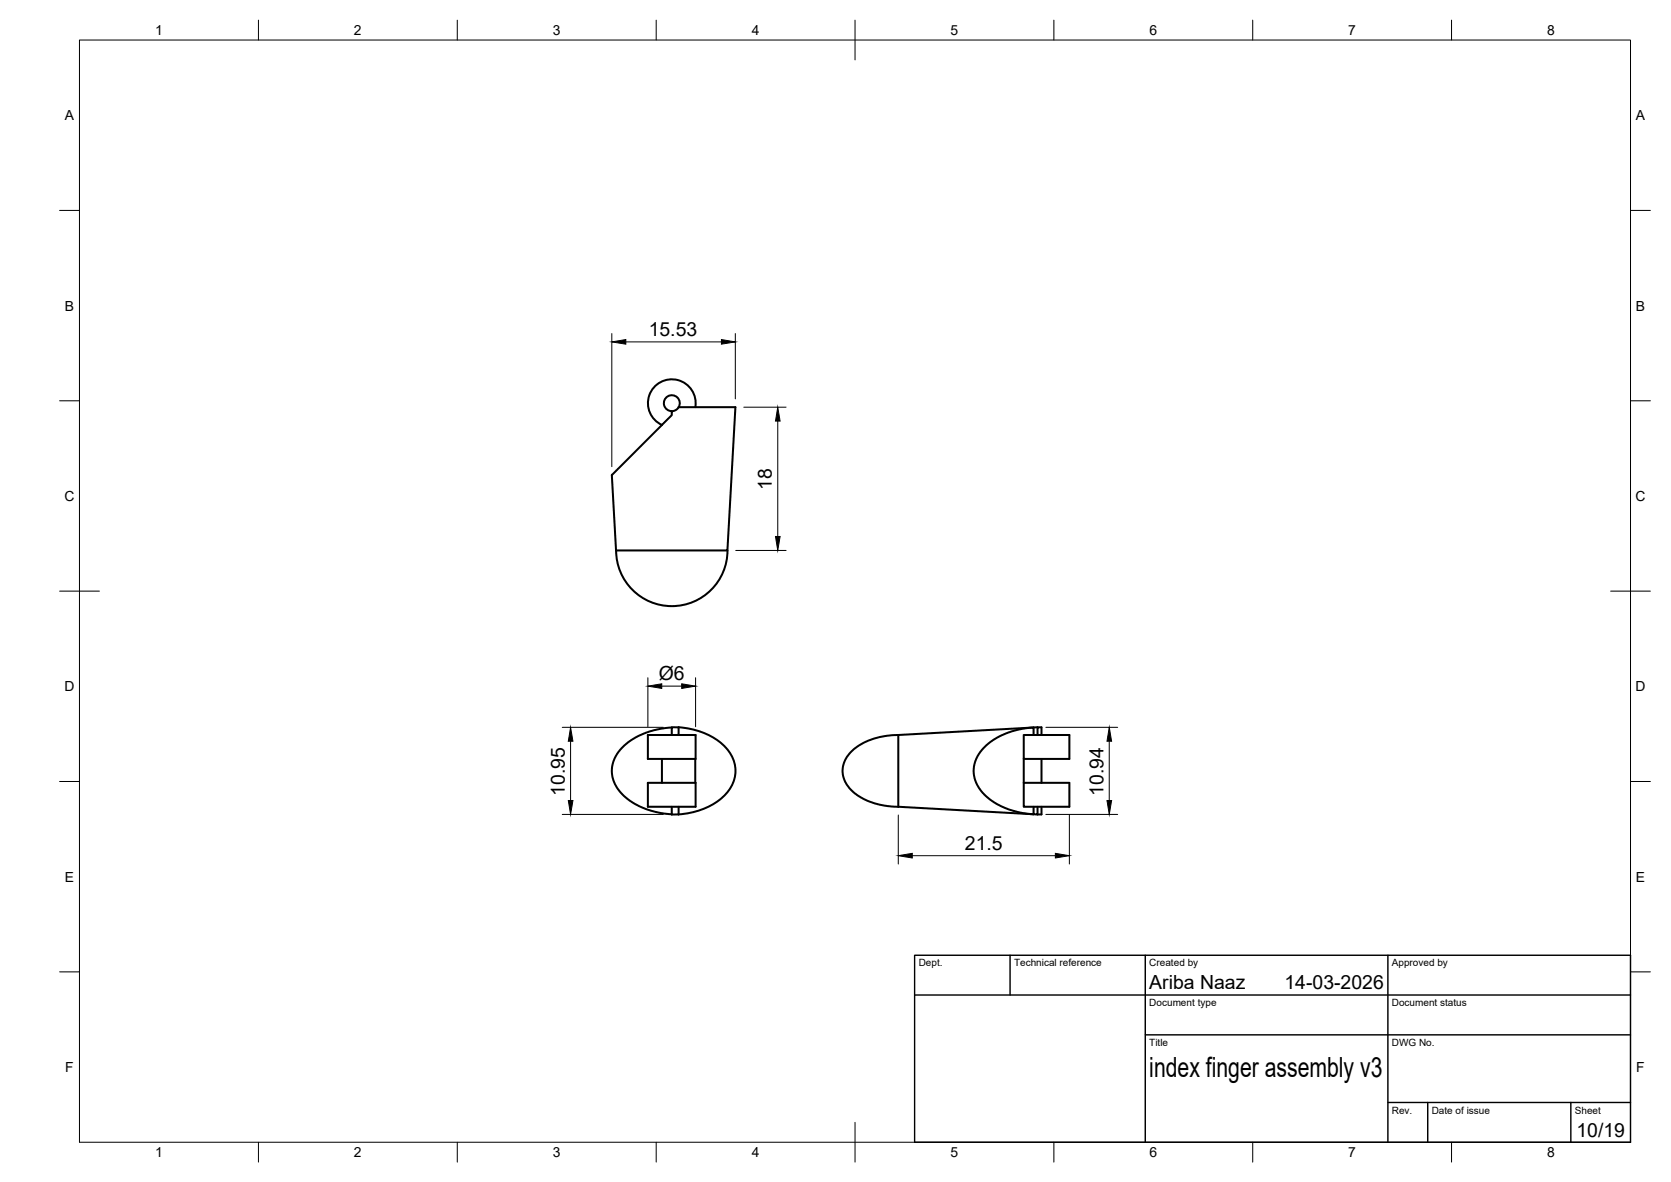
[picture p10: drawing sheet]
<svg xmlns="http://www.w3.org/2000/svg" width="420mm" height="297mm" viewBox="0 0 420 297" stroke-linecap="round" stroke-linejoin="round" font-family="sans-serif">
<!-- layer: Visible -->
<g fill="none" stroke="#000" stroke-width=".51">
<path d="M168.9 103.3l1.1-.3 .6-.7h14.3l-2 36h-28l-1.1-18.9 15.1-15.1zM170.7 102.3a2 2 0 0 0-1.1-2.9 2 2 0 0 0-2.6 1.6 2 2 0 0 0 1.9 2.3M174.8 102.3a6 6 0 0 0-4.4-6.8 6 6 0 0 0-7.1 3.8 6 6 0 0 0 3.2 7.5M154.9 138.3a14 14 0 0 0 14 14 14 14 0 0 0 14-14M162.9 184.7h12v6h-12zM162.9 196.7h12v6h-12zM166.4 190.7v6M168.9 182.8a17.7 17.7 0 0 0-13.1 5.8l-.9 1.3-.8 1.8-.3 1.7 .2 1.7 .5 1.6 .8 1.6 1.2 1.3 1.3 1.2a20 20 0 0 0 11.1 3.8M168.9 184.7v-1.9h1.7v1.9M170.7 182.8a16.8 16.8 0 0 1 12.8 6.4 8.3 8.3 0 0 1-1.6 11 18.4 18.4 0 0 1-11.2 4.5M174.8 190.7v6M225.9 184.7v18"/>
<path d="M257.4 184.7h11.5v6h-11.5zM257.4 196.7h11.5v6h-11.5zM257.4 190.7v6M259.9 184.7v-1.9a17.7 17.7 0 0 0-13.1 5.8l-.9 1.3-.8 1.8-.3 1.7 .1 1.6 .5 1.7 .7 1.2 1 1.4 1.7 1.5a20 20 0 0 0 11.1 3.8l-34-1.9M260.9 184.7v-1.9h1v1.9M260.9 182.8l-36.7 2-3.4 .5a11.6 11.6 0 0 0-8.6 6.5 7.1 7.1 0 0 0 3.5 8.1 18.6 18.6 0 0 0 10.2 2.8M261.9 190.7v6M168.9 202.7v2h1.7v-2M259.9 202.7v1.9l1 .1v-2M261.9 202.7v2h-1"/>
</g>
<!-- layer: BORDER -->
<g fill="none" stroke="#000" stroke-width=".25">
<path d="M20 10.1h390v276.9h-390zM65 5.1v5M115 5.1v5M165 5.1v5M215 5.1v10M265 5.1v5M315 5.1v5M365 5.1v5M15 52.9h5M410 52.9h5M15 100.7h5M410 100.7h5"/>
<path d="M15 148.6h10M405 148.6h10M15 196.4h5M410 196.4h5M15 244.2h5M410 244.2h5M65 287v5M115 287v5M165 287v5M215 282.1v9.9M265 287v5M315 287v5"/>
<path d="M365 287v5"/>
</g>
<!-- layer: TITLEBLOCK -->
<path d="M230 240.1h180v46.9h-180zM230 250h180M254 240.1v9.9M288 240.1v46.9M349 240.1v46.9M288 260.1h122M349 277.1h61M359 277.1v9.9M395 277.1v9.9" fill="none" stroke="#000" stroke-width=".36"/>
<!-- layer: FD_Dimensions -->
<g fill="none" stroke="#000" stroke-width=".25">
<path d="M153.8 83.8v33.5M157.4 85.9h24M184.9 83.8v16.4M187 102.3h10.7M195.6 105.8v29M185 138.3h12.7M162.9 170.3v12.3M166.4 172.4h5M174.9 170.3v12.3M141.4 182.8h25.4M143.5 186.3v14.9M263 182.8h18"/>
<path d="M278.9 186.3v14.9M141.4 204.7h25.4M225.9 204.8v12.3M229.4 215h36M263 204.7h18M268.9 204.8v12.3"/>
</g>
<path d="M153.8 85.9l3.6-.6v1.2zM181.4 85.3l3.5 .6-3.5 .6zM195.6 102.3l.6 3.5h-1.2zM195 134.8h1.2l-.6 3.5zM162.9 172.4l3.5-.6v1.2zM171.4 171.8l3.5 .6-3.5 .6zM143.5 182.8l.6 3.5h-1.2zM278.9 182.8l.6 3.5h-1.2zM142.9 201.2h1.2l-.6 3.5zM225.9 215l3.5-.6v1.2zM265.4 214.4l3.5 .6-3.5 .6zM278.3 201.2h1.2l-.6 3.5z" fill="#000" stroke="#000" stroke-width=".25"/>
<text font-size="7" x="289" y="270.6">index finger assembly v3</text>
<g font-size="4.9">
<text x="163.1" y="84.5">15.53</text>
<text x="194.1" y="123.2" transform="rotate(-90 194.1 123.2)">18</text>
<text x="165.7" y="170.9">Ø6</text>
<text x="142" y="200" transform="rotate(-90 142 200)">10.95</text>
<text x="277.5" y="200" transform="rotate(-90 277.5 200)">10.94</text>
<text x="242.6" y="213.6">21.5</text>
<text x="289" y="248.5">Ariba Naaz</text>
<text x="323" y="248.5">14-03-2026</text>
<text x="396.4" y="285.7">10/19</text>
</g>
<g font-size="3.5">
<text x="39" y="8.8">1</text>
<text x="89" y="8.8">2</text>
<text x="139" y="8.8">3</text>
<text x="189" y="8.8">4</text>
<text x="239" y="8.8">5</text>
<text x="289" y="8.8">6</text>
<text x="339" y="8.8">7</text>
<text x="389" y="8.8">8</text>
<text x="16.3" y="30.2">A</text>
<text x="411.3" y="30.2">A</text>
<text x="16.3" y="78">B</text>
<text x="411.3" y="78">B</text>
<text x="16.2" y="125.9">C</text>
<text x="411.2" y="125.9">C</text>
<text x="16.2" y="173.7">D</text>
<text x="411.2" y="173.7">D</text>
<text x="16.3" y="221.6">E</text>
<text x="411.3" y="221.6">E</text>
<text x="16.4" y="269.4">F</text>
<text x="411.4" y="269.4">F</text>
<text x="39" y="290.8">1</text>
<text x="89" y="290.8">2</text>
<text x="139" y="290.8">3</text>
<text x="189" y="290.8">4</text>
<text x="239" y="290.8">5</text>
<text x="289" y="290.8">6</text>
<text x="339" y="290.8">7</text>
<text x="389" y="290.8">8</text>
</g>
<g font-size="2.5">
<text x="231" y="242.9">Dept.</text>
<text x="255" y="242.9">Technical reference</text>
<text x="289" y="242.9">Created by</text>
<text x="350" y="242.9">Approved by</text>
<text x="289" y="252.8">Document type</text>
<text x="350" y="252.8">Document status</text>
<text x="289" y="262.9">Title</text>
<text x="350" y="262.9">DWG No.</text>
<text x="350" y="279.9">Rev.</text>
<text x="360" y="279.9">Date of issue</text>
<text x="396" y="279.9">Sheet</text>
</g>
</svg>
